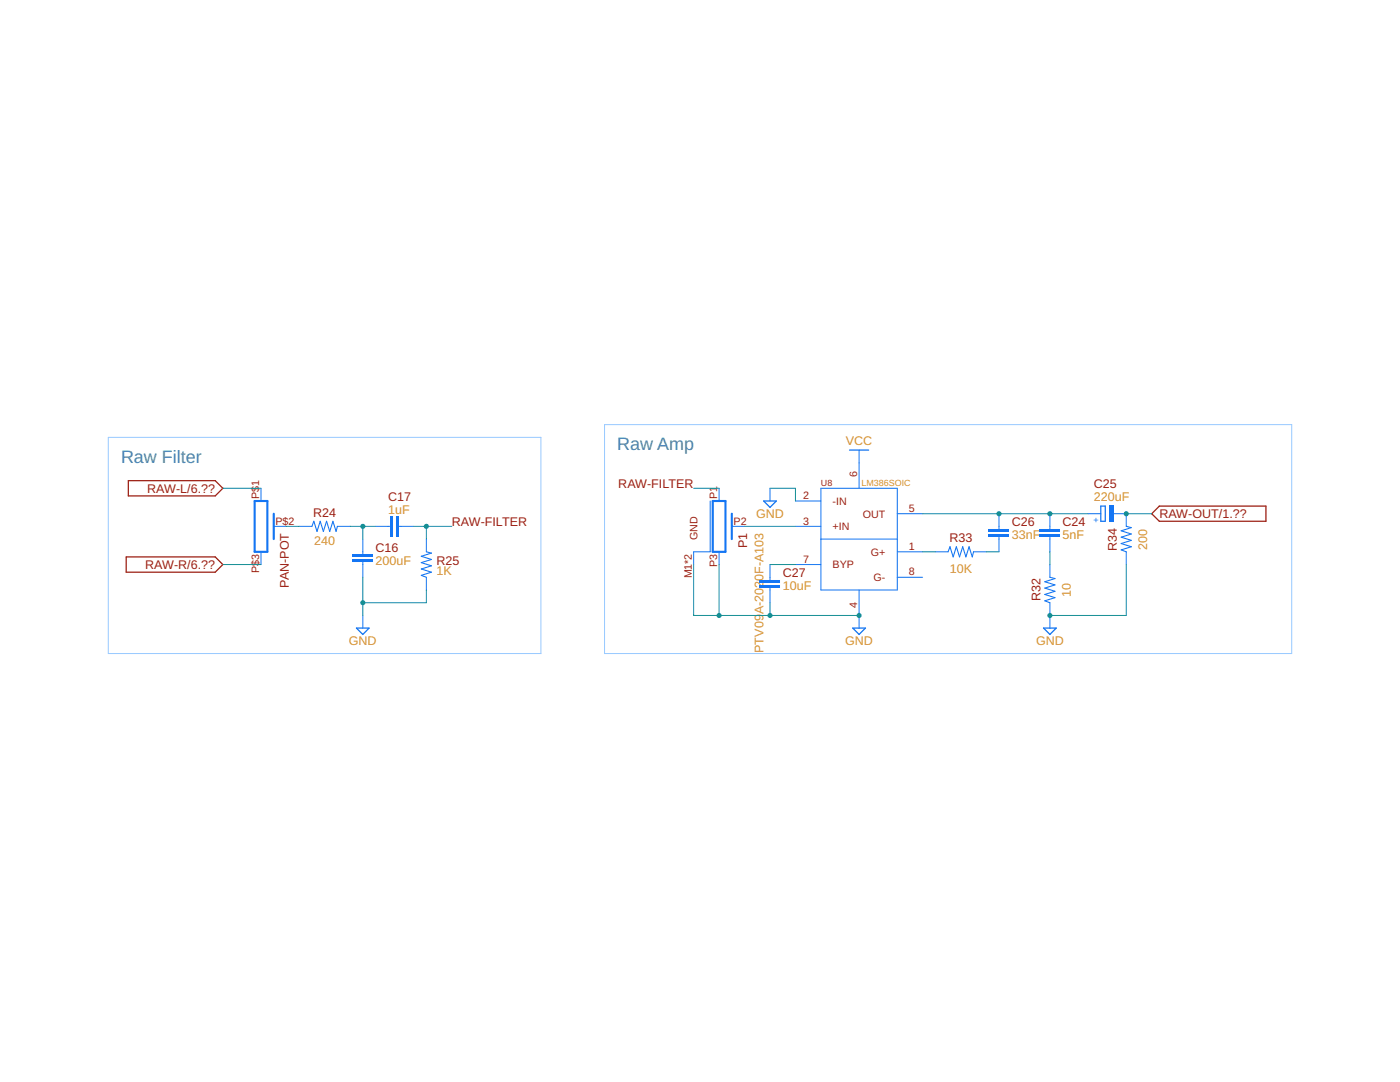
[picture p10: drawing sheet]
<svg xmlns="http://www.w3.org/2000/svg" width="279mm" height="216mm" viewBox="0 0 279 216" stroke-linecap="round" stroke-linejoin="round" font-family="sans-serif">
<path d="M25.6 95.9h17.3l1.6 1.5-1.6 1.6h-17.3zM25.2 111.1h17.7l1.6 1.5-1.6 1.6h-17.7zM231.4 101h21.2v3h-21.2l-1.6-1.5z" fill="none" stroke="#9c1f14" stroke-width=".25"/>
<path d="M50.8 100h2.6v10.1h-2.6zM54.6 102.5v5.1" fill="none" stroke="#1375f4" stroke-width=".42"/>
<path d="M52.1 97.4v2.6M52.1 110.1v2.5M54.6 105h2.6" fill="none" stroke="#1375f4" stroke-width=".2"/>
<g fill="#1375f4">
<path d="M70.4 111.6h4v.5h-4z" fill-rule="evenodd"/>
<path d="M70.4 110.6h4v.5h-4z" fill-rule="evenodd"/>
</g>
<g fill="#1375f4">
<path d="M70.4 111.6h4v.5h-4zM70.4 111.6v.5h4v-.5z"/>
<path d="M70.4 110.6h4v.5h-4zM70.4 110.6v.5h4v-.5z"/>
</g>
<path d="M72.4 107.6v3M72.4 112.1v3.1" fill="none" stroke="#1375f4" stroke-width=".2"/>
<g fill="#1375f4">
<path d="M79 103h.5v4.1h-.5z" fill-rule="evenodd"/>
<path d="M78 103h.5v4.1h-.5z" fill-rule="evenodd"/>
</g>
<g fill="#1375f4">
<path d="M79 103h.5v4.1h-.5zM79 103v4.1h.5v-4.1z"/>
<path d="M78 103h.5v4.1h-.5zM78 103v4.1h.5v-4.1z"/>
</g>
<g fill="none" stroke="#1375f4" stroke-width=".2">
<path d="M153.7 97.4v2.6M158.7 100h5.1M163.8 97.4h15.3v20.3h-15.3zM171.4 92.4v5M59.7 105h2.6M67.3 105h2.6M74.9 105h3.1M79.5 105h3M85.1 107.6v2.5M85.1 115.2v2.5M158.7 105h5.1M158.7 112.6h5.1"/>
<path d="M163.8 107.6h15.3M171.4 117.7v7.6M179.1 110.1h5M179.1 115.2h5M179.1 102.5h5M209.5 112.6v2.6M72.4 122.8v2.5M209.5 120.3v2.5"/>
</g>
<path d="M152.4 100h2.5l-1.2 1.2zM71.1 125.3h2.6l-1.3 1.3zM170.2 125.3h2.5l-1.3 1.3z" fill="none" stroke="#1375f4" stroke-width=".25"/>
<path d="M62.3 105l.3-1 .7 2 .6-2 .6 2 .7-2 .6 2 .6-2 .7 2 .2-1M85.1 110.1l1 .3-2 .6 2 .6-2 .7 2 .6-2 .6 2 .7-2 .6 1 .4M209.5 115.2l1 .2-2 .7 2 .6-2 .6 2 .7-2 .6 2 .7-2 .6 1 .4" fill="none" stroke="#1375f4" stroke-width=".21"/>
<g fill="#1375f4">
<path d="M207.5 106.6h4.1v.5h-4.1z" fill-rule="evenodd"/>
<path d="M207.5 105.5h4.1v.5h-4.1z" fill-rule="evenodd"/>
</g>
<g fill="#1375f4">
<path d="M207.5 106.6h4.1v.5h-4.1zM207.5 106.6v.5h4.1v-.5z"/>
<path d="M207.5 105.5h4.1v.5h-4.1zM207.5 105.5v.5h4.1v-.5z"/>
</g>
<path d="M209.5 102.5v3M209.5 107.1v3M209.5 122.8v2.5" fill="none" stroke="#1375f4" stroke-width=".2"/>
<path d="M208.3 125.3h2.5l-1.3 1.3z" fill="none" stroke="#1375f4" stroke-width=".25"/>
<g fill="#1375f4">
<path d="M197.3 106.6h4.1v.5h-4.1z" fill-rule="evenodd"/>
<path d="M197.3 105.5h4.1v.5h-4.1z" fill-rule="evenodd"/>
</g>
<g fill="#1375f4">
<path d="M197.3 106.6h4.1v.5h-4.1zM197.3 106.6v.5h4.1v-.5z"/>
<path d="M197.3 105.5h4.1v.5h-4.1zM197.3 105.5v.5h4.1v-.5z"/>
</g>
<path d="M186.7 110.1h2.5M194.3 110.1h2.5M199.4 102.5v3M199.4 107.1v3" fill="none" stroke="#1375f4" stroke-width=".2"/>
<path d="M189.2 110.1l.4-1 .6 2 .7-2 .6 2 .6-2 .7 2 .6-2 .6 2 .3-1" fill="none" stroke="#1375f4" stroke-width=".21"/>
<path d="M219.7 101h.9v3h-.9z" fill="none" stroke="#1375f4" stroke-width=".25"/>
<path d="M221.3 100.9h.9v3.3h-.9z" fill-rule="evenodd" fill="#1375f4"/>
<path d="M221.3 100.9h.9v3.3h-.9zM221.3 100.9v3.3h.9v-3.3z" fill="#1375f4"/>
<path d="M217.1 102.5h2.6M222.2 102.5h2.6v2.5M224.8 110.1v2.5" fill="none" stroke="#1375f4" stroke-width=".2"/>
<path d="M224.8 105l1 .3-2 .6 2 .7-2 .6 2 .6-2 .7 2 .6-2 .6 1 .4" fill="none" stroke="#1375f4" stroke-width=".21"/>
<g fill="#1375f4">
<path d="M151.6 116.7h4.1v.5h-4.1z" fill-rule="evenodd"/>
<path d="M151.6 115.7h4.1v.5h-4.1z" fill-rule="evenodd"/>
</g>
<g fill="#1375f4">
<path d="M151.6 116.7h4.1v.5h-4.1zM151.6 116.7v.5h4.1v-.5z"/>
<path d="M151.6 115.7h4.1v.5h-4.1zM151.6 115.7v.5h4.1v-.5z"/>
</g>
<path d="M141.7 100v10.1h-3.3v2.5M143.5 97.4v2.6M171.4 89.8v2.6M143.5 110.1v2.5M146 105h2.6M153.7 112.6v3.1M153.7 117.2v3.1" fill="none" stroke="#1375f4" stroke-width=".2"/>
<path d="M169.5 89.8h3.9" fill="none" stroke="#1375f4" stroke-width=".25"/>
<path d="M142.2 100h2.6v10.1h-2.6zM146 102.5v5.1" fill="none" stroke="#1375f4" stroke-width=".42"/>
<path d="M44.5 97.4h7.6M44.5 112.6h7.6M57.2 105h2.5M69.9 105h5M72.4 105v2.6" fill="none" stroke="#158f93" stroke-width=".2"/>
<circle cx="72.4" cy="105" r=".51" fill="#158f93"/>
<path d="M71.9 105a.51 .51 0 0 1 1 0 .51 .51 0 0 1-1 0zM71.9 105a.51 .51 0 0 0 1 0 .51 .51 0 0 0-1 0z" fill="#158f93"/>
<path d="M82.5 105h7.7M85.1 105v2.6" fill="none" stroke="#158f93" stroke-width=".2"/>
<circle cx="85.1" cy="105" r=".51" fill="#158f93"/>
<path d="M84.6 105a.51 .51 0 0 1 1 0 .51 .51 0 0 1-1 0zM84.6 105a.51 .51 0 0 0 1 0 .51 .51 0 0 0-1 0z" fill="#158f93"/>
<path d="M138.4 97.4h5.1M72.4 115.2v7.6M85.1 117.7v2.6h-12.7" fill="none" stroke="#158f93" stroke-width=".2"/>
<circle cx="72.4" cy="120.3" r=".51" fill="#158f93"/>
<path d="M71.9 120.3a.51 .51 0 0 1 1 0 .51 .51 0 0 1-1 0zM71.9 120.3a.51 .51 0 0 0 1 0 .51 .51 0 0 0-1 0z" fill="#158f93"/>
<path d="M153.7 120.3v2.5h17.7" fill="none" stroke="#158f93" stroke-width=".2"/>
<circle cx="171.4" cy="122.8" r=".51" fill="#158f93"/>
<path d="M170.9 122.8a.55 .55 0 0 1 1.1 0 .55 .55 0 0 1-1.1 0zM170.9 122.8a.55 .55 0 0 0 1.1 0 .55 .55 0 0 0-1.1 0z" fill="#158f93"/>
<path d="M138.4 112.6v10.2h5.1" fill="none" stroke="#158f93" stroke-width=".2"/>
<circle cx="153.7" cy="122.8" r=".51" fill="#158f93"/>
<path d="M153.2 122.8a.51 .51 0 0 1 1 0 .51 .51 0 0 1-1 0zM153.2 122.8a.51 .51 0 0 0 1 0 .51 .51 0 0 0-1 0z" fill="#158f93"/>
<path d="M143.5 112.6v10.2h10.2" fill="none" stroke="#158f93" stroke-width=".2"/>
<circle cx="143.5" cy="122.8" r=".51" fill="#158f93"/>
<path d="M143 122.8a.51 .51 0 0 1 1 0 .51 .51 0 0 1-1 0zM143 122.8a.51 .51 0 0 0 1 0 .51 .51 0 0 0-1 0z" fill="#158f93"/>
<path d="M224.8 112.6v10.2h-15.3" fill="none" stroke="#158f93" stroke-width=".2"/>
<circle cx="209.5" cy="122.8" r=".51" fill="#158f93"/>
<path d="M209 122.8a.51 .51 0 0 1 1 0 .51 .51 0 0 1-1 0zM209 122.8a.51 .51 0 0 0 1 0 .51 .51 0 0 0-1 0z" fill="#158f93"/>
<path d="M153.7 97.4h5v2.6M184.1 102.5h33" fill="none" stroke="#158f93" stroke-width=".2"/>
<g fill="#158f93">
<circle cx="199.4" cy="102.5" r=".51"/>
<circle cx="209.5" cy="102.5" r=".51"/>
</g>
<g fill="#158f93">
<path d="M198.9 102.5a.51 .51 0 0 1 1 0 .51 .51 0 0 1-1 0zM198.9 102.5a.51 .51 0 0 0 1 0 .51 .51 0 0 0-1 0z"/>
<path d="M209 102.5a.51 .51 0 0 1 1 0 .51 .51 0 0 1-1 0zM209 102.5a.51 .51 0 0 0 1 0 .51 .51 0 0 0-1 0z"/>
</g>
<path d="M209.5 110.1v2.5M224.8 102.5h5" fill="none" stroke="#158f93" stroke-width=".2"/>
<circle cx="224.8" cy="102.5" r=".51" fill="#158f93"/>
<path d="M224.3 102.5a.51 .51 0 0 1 1 0 .51 .51 0 0 1-1 0zM224.3 102.5a.51 .51 0 0 0 1 0 .51 .51 0 0 0-1 0z" fill="#158f93"/>
<path d="M148.6 105h10.1M153.7 112.6h5M184.1 110.1h2.6M196.8 110.1h2.6" fill="none" stroke="#158f93" stroke-width=".2"/>
<path d="M21.6 87.3h86.3v43.1h-86.3zM120.6 84.7h137.2v45.7h-137.2z" fill="none" stroke="#97c9ff" stroke-width=".2"/>
<g font-size="3.6" fill="#507d94">
<text x="123.2" y="89.8">Raw Amp</text>
<text x="24.2" y="92.4">Raw Filter</text>
</g>
<g font-size="2.5" fill="#d59028">
<text x="168.8" y="88.8">VCC</text>
<text x="218.3" y="100">220uF</text>
<text x="77.5" y="102.5">1uF</text>
<text x="150.9" y="103.4">GND</text>
<text x="201.9" y="107.6">33nF</text>
<text x="212.1" y="107.6">5nF</text>
<text x="62.7" y="108.7">240</text>
<text x="74.9" y="112.7">200uF</text>
<text x="229" y="109.7" transform="rotate(-90 229 109.7)">200</text>
<text x="87.1" y="114.8">1K</text>
<text x="152.4" y="115.9" transform="rotate(-90 152.4 115.9)">0F-A103</text>
<text x="156.2" y="117.7">10uF</text>
<text x="189.5" y="114.3">10K</text>
<text x="213.7" y="119.1" transform="rotate(-90 213.7 119.1)">10</text>
<text x="152.4" y="122.6" transform="rotate(-90 152.4 122.6)">A-202</text>
<text x="69.6" y="128.8">GND</text>
<text x="152.4" y="130.3" transform="rotate(-90 152.4 130.3)">PTV09</text>
<text x="168.7" y="128.8">GND</text>
<text x="206.8" y="128.8">GND</text>
</g>
<g font-size="2.5" fill="#9c1f14">
<text x="29.4" y="98.3">RAW-L/6.??</text>
<text x="77.5" y="100">C17</text>
<text x="123.4" y="97.4">RAW-FILTER</text>
<text x="218.3" y="97.5">C25</text>
<text x="62.5" y="103.2">R24</text>
<text x="90.2" y="105">RAW-FILTER</text>
<text x="201.9" y="105">C26</text>
<text x="212.1" y="105">C24</text>
<text x="231.4" y="103.4">RAW-OUT/1.??</text>
<text x="29" y="113.5">RAW-R/6.??</text>
<text x="74.9" y="110.1">C16</text>
<text x="87.1" y="112.8">R25</text>
<text x="149.1" y="109.4" transform="rotate(-90 149.1 109.4)">P1</text>
<text x="189.5" y="108.2">R33</text>
<text x="222.9" y="109.9" transform="rotate(-90 222.9 109.9)">R34</text>
<text x="57.7" y="117.3" transform="rotate(-90 57.7 117.3)">PAN-POT</text>
<text x="156.2" y="115.2">C27</text>
<text x="207.7" y="120" transform="rotate(-90 207.7 120)">R32</text>
</g>
<g font-size="2.1" fill="#9c1f14">
<text x="171.1" y="95.1" transform="rotate(-90 171.1 95.1)">6</text>
<text x="51.7" y="99.6" transform="rotate(-90 51.7 99.6)">P$</text>
<text x="51.7" y="97" transform="rotate(-90 51.7 97)">1</text>
<text x="143.2" y="99.6" transform="rotate(-90 143.2 99.6)">P1</text>
<text x="160.3" y="99.6">2</text>
<text x="166.2" y="100.7">-IN</text>
<text x="55" y="104.7">P$2</text>
<text x="139.2" y="107.8" transform="rotate(-90 139.2 107.8)">GND</text>
<text x="146.4" y="104.7">P2</text>
<text x="160.3" y="104.7">3</text>
<text x="166.2" y="105.8">+IN</text>
<text x="172.2" y="103.3">OUT</text>
<text x="181.4" y="102.1">5</text>
<text x="143.2" y="113.1" transform="rotate(-90 143.2 113.1)">P3</text>
<text x="160.3" y="112.3">7</text>
<text x="166.2" y="113.4">BYP</text>
<text x="173.8" y="110.9">G+</text>
<text x="181.4" y="109.8">1</text>
<text x="51.7" y="114.3" transform="rotate(-90 51.7 114.3)">P$3</text>
<text x="138.1" y="115.4" transform="rotate(-90 138.1 115.4)">M1*2</text>
<text x="174.3" y="116">G-</text>
<text x="181.4" y="114.8">8</text>
<text x="171.1" y="121.2" transform="rotate(-90 171.1 121.2)">4</text>
</g>
<text font-size="1.8" fill="#9c1f14" x="163.8" y="96.9">U8</text>
<text font-size="1.8" fill="#d59028" x="171.9" y="96.9">LM386SOIC</text>
<text font-size="1.8" fill="#1375f4" x="218.2" y="104.4">+</text>
</svg>
